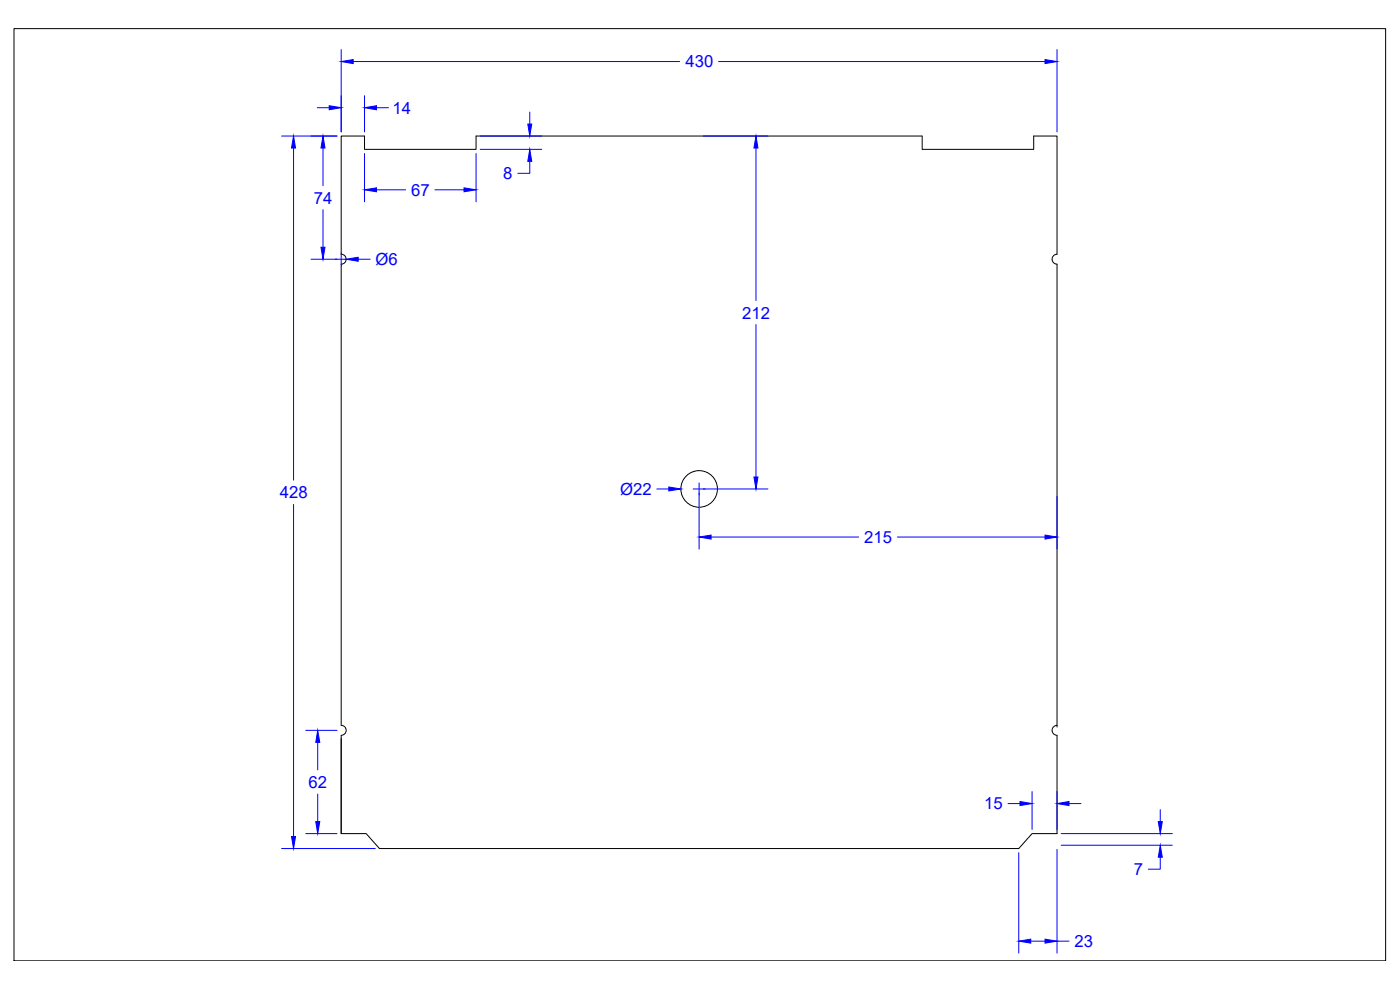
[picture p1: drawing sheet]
<svg xmlns="http://www.w3.org/2000/svg" width="841mm" height="594mm" viewBox="0 0 841 594" stroke-linecap="round" stroke-linejoin="round" font-family="sans-serif">
<!-- layer: 0 -->
<g fill="none" stroke="#000" stroke-width=".6">
<path d="M8 17h824v560h-824zM205 159v277a3 3 0 0 1 3 3 3 3 0 0 1-3 3M205 159a3 3 0 0 0 3-3 3 3 0 0 0-3-3v-71h14v8h67v-8h268v8h67v-8h14v71a3 3 0 0 0-3 3 3 3 0 0 0 3 3M635 159v278M635 436a3 3 0 0 0-3 3 3 3 0 0 0 3 3M205 442v59h15l8 9h384l8-9h15v-59"/>
<circle cx="420" cy="294" r="11"/>
</g>
<!-- layer: Dims -->
<g fill="none" stroke="#00f" stroke-width=".6">
<path d="M205 30v49M212 37h196M432 37h196M635 30v49M219 58v21M191 65h7M226 65h7M318 67v8M169 82h33M176 89v199M194 89v23M219 92v29"/>
<path d="M286 92v29M288 82h37M288 90h37M318 97v7h-7M422 82h39M454 89v92M226 114h18M261 114h18M194 126v23M187 156h22M205 152v7M215 156h7"/>
<path d="M454 195v92M395 294h7M416 294h45M420 290v40M635 298v32M176 303v200M427 323h89M539 323h89M184 439h18M191 446v16M191 477v17M620 475v23"/>
<path d="M635 475v23M606 483h7M642 483h7M697 486v8M169 510h56M184 501h18M612 512v61M635 510v63M637 501h67M637 508h67M697 515v7h-7M619 565h9"/>
<path d="M635 565h7"/>
</g>
<g fill="#00f" stroke="#00f" stroke-width=".6">
<path d="M176 82l2 7h-3z"/>
<path d="M175 503h3l-2 7z"/>
<path d="M219 114l7-1v2z"/>
<path d="M279 113l7 1-7 1z"/>
<path d="M317 75h2l-1 7z"/>
<path d="M318 90l1 7h-2z"/>
<path d="M402 293l7 1-7 1z"/>
<path d="M208 156l7-1v2z"/>
<path d="M194 82l1 7h-2z"/>
<path d="M193 149h2l-1 7z"/>
<path d="M190 494h2l-1 7z"/>
<path d="M191 439l1 7h-2z"/>
<path d="M696 494h2l-1 7z"/>
<path d="M697 508l1 7h-2z"/>
<path d="M612 565l7-1v3z"/>
<path d="M628 564l7 1-7 2z"/>
<path d="M635 483l7-2v3z"/>
<path d="M613 481l7 2-7 1z"/>
<path d="M198 64l7 1-7 1z"/>
<path d="M219 65l7-1v2z"/>
<path d="M205 37l7-1v2z"/>
<path d="M628 36l7 1-7 1z"/>
<path d="M453 287h2l-1 7z"/>
<path d="M454 82l1 7h-2z"/>
<path d="M420 323l7-2v3z"/>
<path d="M628 321l7 2-7 1z"/>
</g>
<g font-size="10.1" fill="#00f">
<text x="412" y="41">430</text>
<text x="236" y="68">14</text>
<text x="302" y="108">8</text>
<text x="247" y="118">67</text>
<text x="188" y="122">74</text>
<text x="226" y="159">Ø6</text>
<text x="446" y="191">212</text>
<text x="168" y="299">428</text>
<text x="372" y="297">Ø22</text>
<text x="519" y="326">215</text>
<text x="185" y="473">62</text>
<text x="591" y="486">15</text>
<text x="681" y="526">7</text>
<text x="645" y="569">23</text>
</g>
</svg>
